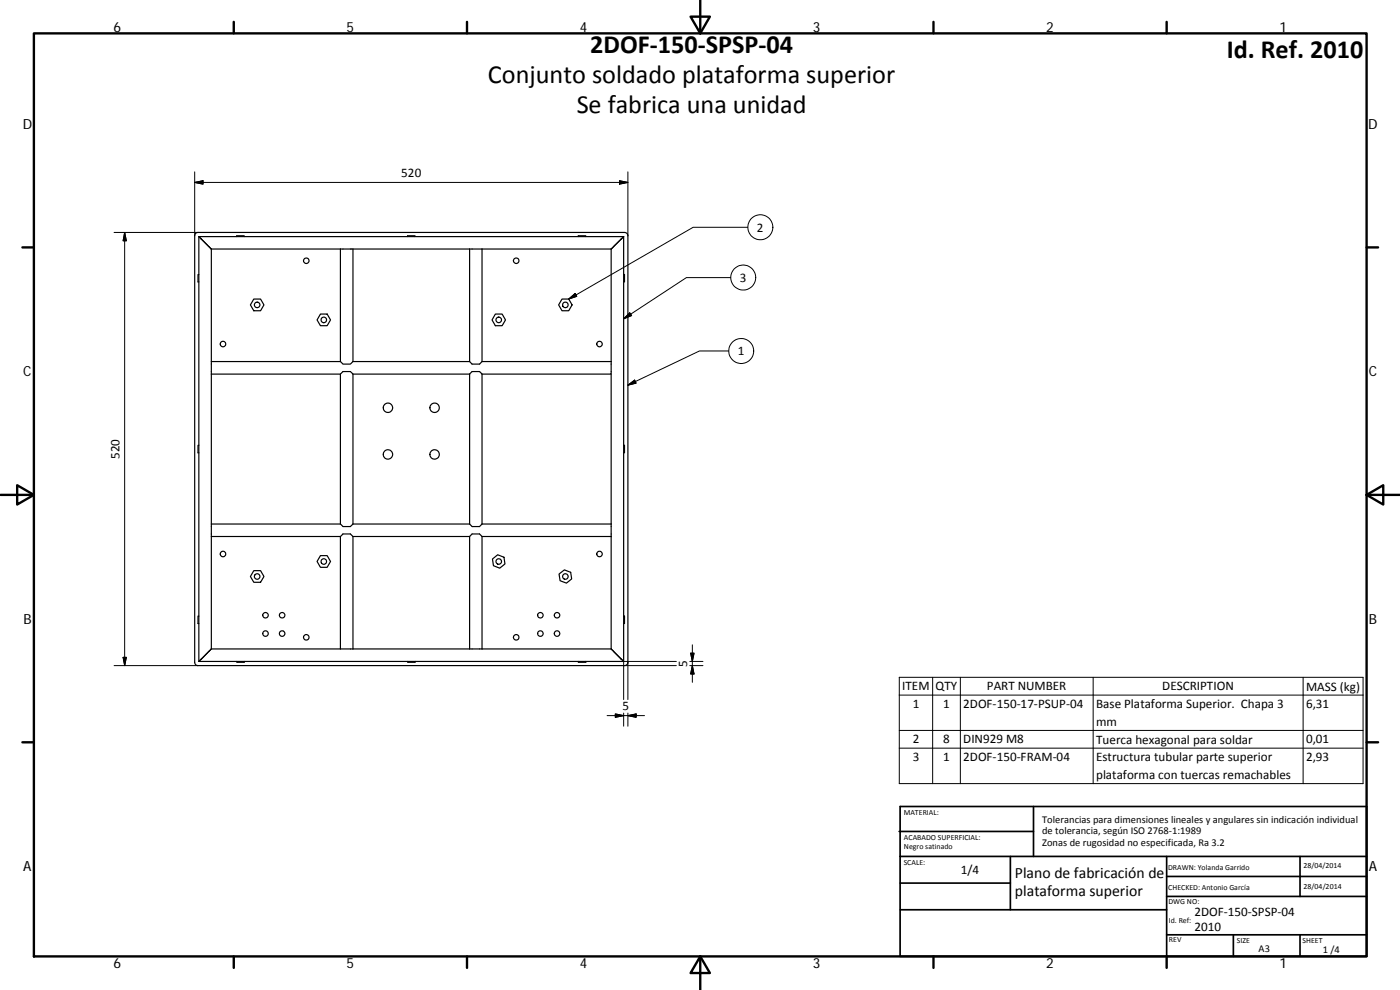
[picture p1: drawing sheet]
<svg xmlns="http://www.w3.org/2000/svg" width="420mm" height="297mm" viewBox="0 0 420 297" stroke-linecap="round" stroke-linejoin="round" font-family="sans-serif">
<g fill="none" stroke="#000" stroke-width=".36">
<path d="M58.6 70.1l.8-.4h128l.8 .4 .2 .6v128l-.3 .8-.7 .2h-128l-.8-.4-.2-.6v-128zM59.7 71v127.5M59.7 71l3 3M59.7 71h127.5M62.7 74l.7 .7M63.4 74.7h38.8M63.4 74.7v33.8M71 71v-.3h2.3v.3M102.2 74.7v33.8M105.9 74.7v33.8M105.9 74.7h35M105.9 74.7h-3.7"/>
<path d="M122.3 71v-.3h2.3v.3M140.9 74.7h3.8M140.9 74.7v33.8M144.7 74.7v33.8M144.7 74.7h38.7M173.6 71v-.3h2.2v.3M183.4 74.7v33.8M187.2 71l-3.8 3.7M187.2 71v127.5M59.7 82.4h-.3v2.2h.3M76.2 89.7h2l1 1.8-1 1.7h-2l-1-1.7zM96.2 94.2h2l1 1.8-1 1.7h-2l-1-1.7z"/>
<path d="M148.7 94.2h2l1 1.8-1 1.7h-2l-1-1.7zM168.7 89.7h2l1 1.8-1 1.7h-2l-1.1-1.7zM187.2 82.4h.2v2.2h-.2M63.4 112.2v45M63.4 112.2h38.8M63.4 108.5h38.8M63.4 108.5v3.7M102.2 108.5l.7 .7h2.3l.7-.7M102.2 112.2l.7-.7h2.3l.7 .7M102.2 112.2v45M105.9 112.2h35M105.9 108.5h35"/>
<path d="M105.9 112.2v45M140.9 108.5l.8 .7h2.2l.8-.7M140.9 112.2v45M140.9 112.2l.8-.7h2.2l.8 .7M144.7 112.2v45M144.7 108.5h38.7M183.4 108.5v3.7h-38.7M183.4 112.2v45M59.7 133.6h-.3v2.3h.3M187.2 133.6h.2v2.3h-.2M102.2 157.2h-38.8v3.8M102.2 157.2l.7 .8h2.3l.7-.8"/>
<path d="M105.9 157.2h35M140.9 157.2l.8 .8h2.2l.8-.8M144.7 157.2h38.7M183.4 157.2v3.8M63.4 161v33.7M63.4 161h38.8M76.2 171.2h2l1 1.8-1 1.7h-2l-1-1.7zM96.2 166.7h2l1 1.8-1 1.7h-2l-1-1.7zM102.2 161v33.7M102.2 161l.7-.8h2.3l.7 .8M105.9 161h35M105.9 161v33.7"/>
<path d="M140.9 161v33.7M140.9 161l.8-.8h2.2l.8 .8M144.7 161h38.7M144.7 161v33.7M147.8 167.7l1.6-1.2 1.8 .7 .3 2-1.5 1.3-1.9-.8zM167.8 172.2l1.6-1.2 1.9 .7 .3 2-1.6 1.3-1.9-.8zM183.4 161v33.7M59.7 184.8h-.3v2.3h.3M59.7 198.5h127.5M63.4 194.7l-3.7 3.8M63.4 194.7h38.8M71 198.5v.2h2.3v-.2"/>
<path d="M102.2 194.7h3.7M105.9 194.7h35M122.3 198.5v.2h2.3v-.2M140.9 194.7h3.8M144.7 194.7h38.7M173.6 198.5v.2h2.2v-.2M183.4 194.7l3.8 3.8M187.2 184.8h.2v2.3h-.2"/>
<circle cx="91.9" cy="78.2" r=".83"/>
<circle cx="154.9" cy="78.2" r=".83"/>
<circle cx="77.2" cy="91.5" r=".82"/>
<circle cx="97.2" cy="96" r=".84"/>
<circle cx="149.7" cy="96" r=".83"/>
<circle cx="169.7" cy="91.5" r=".83"/>
<circle cx="66.9" cy="103.2" r=".83"/>
<circle cx="179.9" cy="103.2" r=".82"/>
<circle cx="116.4" cy="136.3" r="1.41"/>
<circle cx="116.4" cy="122.3" r="1.41"/>
<circle cx="130.4" cy="122.3" r="1.41"/>
<circle cx="130.4" cy="136.3" r="1.41"/>
<circle cx="66.9" cy="166.2" r=".83"/>
<circle cx="77.2" cy="173" r=".83"/>
<circle cx="97.2" cy="168.5" r=".83"/>
<circle cx="149.7" cy="168.5" r=".83"/>
<circle cx="169.7" cy="173" r=".83"/>
<circle cx="179.9" cy="166.2" r=".82"/>
<circle cx="79.7" cy="184.6" r=".83"/>
<circle cx="79.7" cy="190.1" r=".83"/>
<circle cx="84.7" cy="184.6" r=".83"/>
<circle cx="84.7" cy="190.1" r=".83"/>
<circle cx="91.9" cy="191.2" r=".83"/>
<circle cx="154.9" cy="191.2" r=".83"/>
<circle cx="162.2" cy="184.6" r=".82"/>
<circle cx="162.2" cy="190.1" r=".82"/>
<circle cx="167.2" cy="184.6" r=".82"/>
<circle cx="167.2" cy="190.1" r=".82"/>
</g>
<g fill="none" stroke="#000" stroke-width=".71">
<path d="M10.2 10h399.9v277h-399.9zM70.2 6.6v3.4M140.2 6.6v3.4M207.3 5h5.8l-2.9 5zM210.2 0v10M280.2 6.6v3.4M350.1 6.6v3.4M6.7 74.2h3.5M410.1 74.2h3.5M.2 148.5h10M5.2 145.6l5 2.9-5 2.9zM410.1 148.5l5-2.9v5.8z"/>
<path d="M410.1 148.5h10M6.7 222.7h3.5M410.1 222.7h3.5M70.2 287v3.4M140.2 287v3.4M210.2 287l2.9 5h-5.8zM210.2 287v10M280.2 287v3.4M350.1 287v3.4"/>
</g>
<g fill="none" stroke="#000" stroke-width=".51">
<path d="M269.8 249.5h40.4M270.1 242h140v45h-140zM270.1 257h140M303.2 257v16M310.2 242v15M350.1 257v30M390.2 257v12M270.1 265h33.1M270.1 273h80M350.1 269h60M350.1 263h60M350.1 280.5h60"/>
<path d="M370.2 280.5v6.5M390.2 280.5v6.5"/>
</g>
<g fill="none" stroke="#000" stroke-width=".3">
<path d="M58.4 54.7l2.5-.5v1zM58.4 54.7h130M58.4 51.6v19.1M185.9 54.2l2.5 .5-2.5 .5zM188.4 51.6v19.1M34.2 69.7h25.2M37.4 69.7v130M37.4 69.7l.5 2.5h-1zM224.4 68.2h-16.4l-37.3 21.5M170.7 89.7l1.9-1.6 .5 .8zM187.2 95.7l1.8-1.8 .6 .8zM219.3 83.3h-13.3l-18.8 12.4"/>
<path d="M188.4 115.6l2.1-1.6 .4 1zM218.7 105.3h-8.8l-21.5 10.3M34.2 199.7h25.2M36.9 197.2h1l-.5 2.5zM187.4 199.7h15.6M188.4 198.7v11.2M203 198.5h-15.8v11.4M207 199.7h4M207 198.5h4M207.3 196h1l-.5 2.5zM207.8 193.5v11.2M207.8 199.7l.5 2.5h-1z"/>
<path d="M182.2 214.7h11.2M184.7 214.2l2.5 .5-2.5 .5zM187.2 214v3.9M188.4 214v3.9M188.4 214.7l2.5-.5v1zM269.9 203.2h139.2v31.9h-139.2zM269.9 208.6h139.2M269.9 219.2h139.2M279.9 203.2v31.9M288.2 203.2v31.9M328.1 203.2v31.9M391.1 203.2v31.9"/>
<path d="M269.9 224.5h139.2"/>
<circle cx="228.2" cy="68.2" r="3.8"/>
<circle cx="223.1" cy="83.3" r="3.7"/>
<circle cx="222.4" cy="105.3" r="3.8"/>
</g>
<path d="M58.4 54.7l2.5-.5v1zM185.9 54.2l2.5 .5-2.5 .5zM37.4 69.7l.5 2.5h-1zM170.7 89.7l1.9-1.6 .5 .8zM187.2 95.7l1.8-1.8 .6 .8zM188.4 115.6l2.1-1.6 .4 1zM36.9 197.2h1l-.5 2.5zM207.3 196h1l-.5 2.5zM184.7 214.2l2.5 .5-2.5 .5zM188.4 214.7l2.5-.5v1zM207.8 199.7l.5 2.5h-1z" fill="#000" stroke="#000" stroke-width=".3"/>
<g font-size="7.9">
<text x="177.1" y="16">2DOF‐150‐SPSP‐04</text>
<text x="368.2" y="17.4">Id. Ref. 2010</text>
<text x="146.4" y="24.9">Conjunto soldado plataforma superior</text>
<text x="173.1" y="33.9">Se fabrica una unidad</text>
</g>
<g font-size="4.7">
<text x="304.6" y="263.5">Plano de fabricación de</text>
<text x="304.6" y="268.9">plataforma superior</text>
</g>
<g font-size="4.2">
<text x="34" y="9.6">6</text>
<text x="104" y="9.6">5</text>
<text x="174" y="9.6">4</text>
<text x="244" y="9.6">3</text>
<text x="314" y="9.6">2</text>
<text x="384" y="9.6">1</text>
<text x="6.8" y="38.7">D</text>
<text x="410.6" y="38.7">D</text>
<text x="7" y="112.9">C</text>
<text x="410.8" y="112.9">C</text>
<text x="7" y="187.1">B</text>
<text x="410.8" y="187.1">B</text>
<text x="7" y="261.3">A</text>
<text x="410.8" y="261.3">A</text>
<text x="34" y="290.4">6</text>
<text x="104" y="290.4">5</text>
<text x="174" y="290.4">4</text>
<text x="244" y="290.4">3</text>
<text x="314" y="290.4">2</text>
<text x="384" y="290.4">1</text>
</g>
<g font-size="3.9">
<text x="120.4" y="53.2">520</text>
<text x="227.2" y="69.5">2</text>
<text x="222" y="84.6">3</text>
<text x="221.4" y="106.6">1</text>
<text x="35.9" y="137.7" transform="rotate(-90 35.9 137.7)">520</text>
<text x="206.2" y="200.1" transform="rotate(-90 206.2 200.1)">5</text>
<text x="270.8" y="207.1">ITEM</text>
<text x="280.8" y="207.1">QTY</text>
<text x="296.2" y="207.1">PART NUMBER</text>
<text x="348.8" y="207.1">DESCRIPTION</text>
<text x="392" y="207.2">MASS (kg)</text>
<text x="186.8" y="213.1">5</text>
<text x="273.9" y="212.4">1</text>
<text x="283.1" y="212.4">1</text>
<text x="289.1" y="212.4">2DOF‐150‐17‐PSUP‐04</text>
<text x="329" y="212.5">Base Plataforma Superior. Chapa 3</text>
<text x="392" y="212.4">6,31</text>
<text x="329" y="217.8">mm</text>
<text x="273.9" y="223.1">2</text>
<text x="283.1" y="223.1">8</text>
<text x="289.1" y="223.1">DIN929 M8</text>
<text x="329" y="223.2">Tuerca hexagonal para soldar</text>
<text x="392" y="223.1">0,01</text>
<text x="273.9" y="228.4">3</text>
<text x="283.1" y="228.4">1</text>
<text x="289.1" y="228.4">2DOF‐150‐FRAM‐04</text>
<text x="329" y="228.5">Estructura tubular parte superior</text>
<text x="329" y="233.8">plataforma con tuercas remachables</text>
<text x="392" y="228.4">2,93</text>
<text x="288.3" y="262.2">1/4</text>
<text x="358.5" y="274.9">2DOF‐150‐SPSP‐04</text>
<text x="358.5" y="279.4">2010</text>
</g>
<g font-size="3.1">
<text x="312.8" y="246.8">Tolerancias para dimensiones lineales y angulares sin indicación individual</text>
<text x="312.8" y="250.4">de tolerancia, según ISO 2768‐1:1989</text>
<text x="312.8" y="254">Zonas de rugosidad no especificada, Ra 3.2</text>
<text x="377.7" y="285.6">A3</text>
<text x="397" y="285.8">1 /4</text>
</g>
<g font-size="2.4">
<text x="271.2" y="244.4">MATERIAL:</text>
<text x="271.3" y="251.9">ACABADO SUPERFICIAL:</text>
<text x="271.3" y="254.6">Negro satinado</text>
<text x="271.2" y="259.7">SCALE:</text>
<text x="350.6" y="260.9">DRAWN: Yolanda Garrido</text>
<text x="391.2" y="260.6">28/04/2014</text>
<text x="350.6" y="267">CHECKED: Antonio García</text>
<text x="391.2" y="266.6">28/04/2014</text>
<text x="350.6" y="271.4">DWG NO:</text>
<text x="350.8" y="276.8">Id. Ref:</text>
<text x="350.8" y="282.8">REV</text>
<text x="371.2" y="282.9">SIZE</text>
<text x="390.9" y="282.9">SHEET</text>
</g>
</svg>
